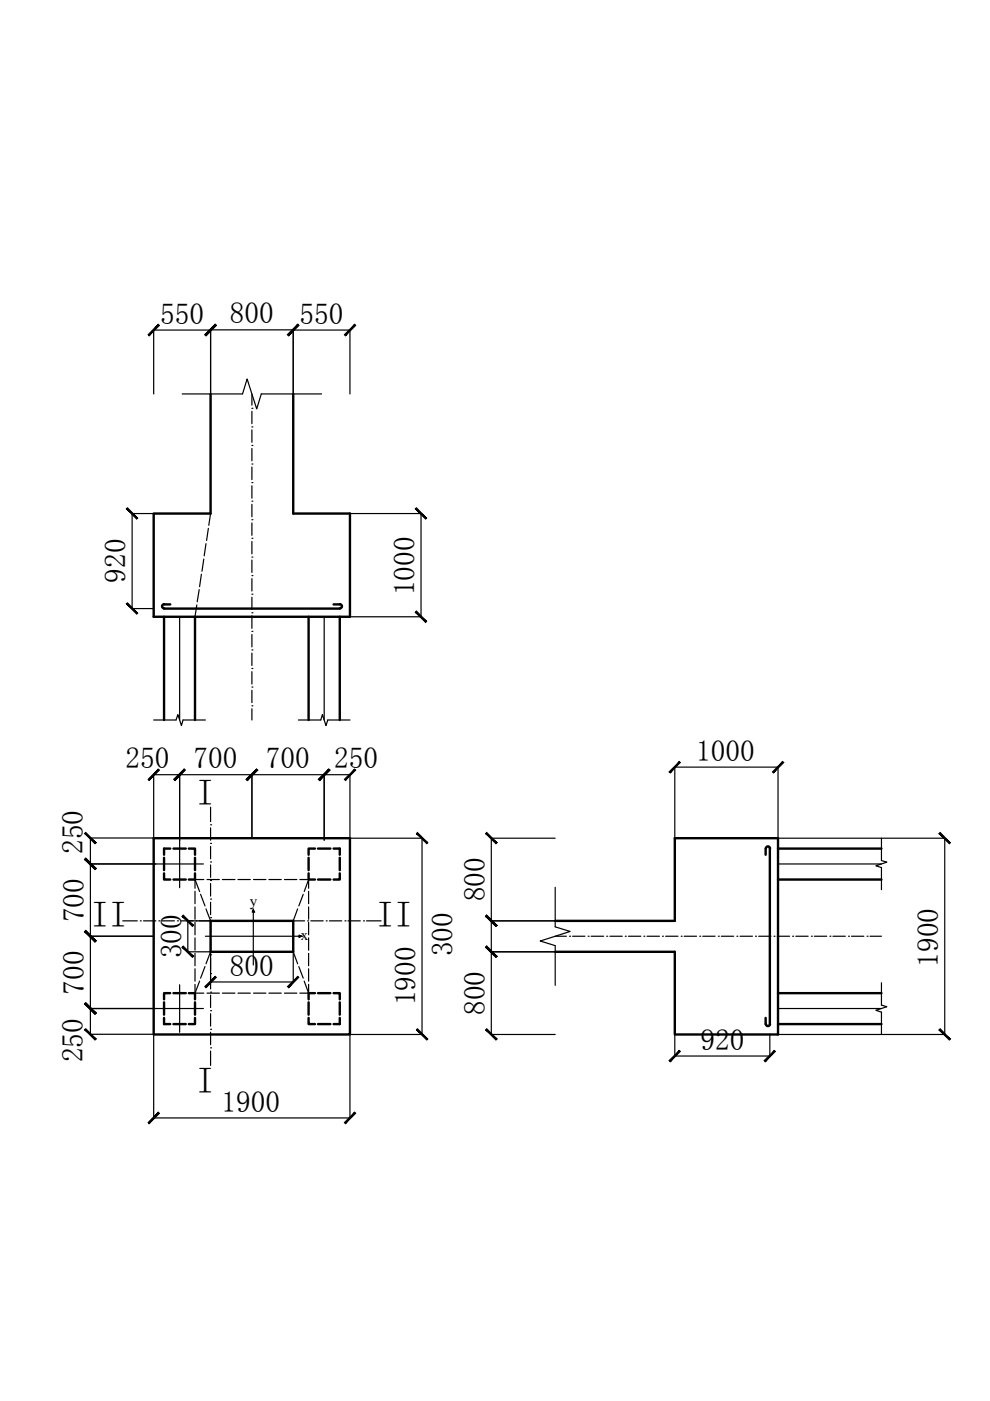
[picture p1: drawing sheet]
<svg xmlns="http://www.w3.org/2000/svg" width="210mm" height="297mm" viewBox="0 0 210 297" stroke-linecap="round" stroke-linejoin="round" font-family="sans-serif">
<!-- layer: 0 -->
<g fill="none" stroke="#000" stroke-width=".51">
<path d="M44.6 83.5v25.4h-12v21.9h41.6v-21.9h-12v-25.4M34.8 130.8v21.9M34.8 128.1h1.3M34.8 128.1a.44 .44 0 0 0-.4 .4 .44 .44 0 0 0 .4 .5M41.3 130.8v21.9M65.4 130.8v21.9M70.7 128.1h1.3M72 130.8v21.9M72.1 128.1a.44 .44 0 0 1 .4 .4 .44 .44 0 0 1-.4 .5h-37.3M32.6 177.7h41.6v41.6h-41.6zM36.1 179.9h-1.3v1.3M36.8 179.9h2.6"/>
<path d="M40 179.9h1.3v1.3M66.8 179.9h-1.4v1.3M67.4 179.9h2.6M70.7 179.9h1.3v1.3M163.2 179.9v37.2M163.3 179.9a.44 .44 0 0 0-.5-.4 .44 .44 0 0 0-.4 .4l-.1 1.3M165 179.9h21.9M34.8 185.2v1.3h1.3M34.8 181.9v2.6M36.8 186.5h2.6M41.3 181.9v2.6M41.3 185.2v1.3h-1.3"/>
<path d="M44.6 195.2h17.6v6.6h-17.6zM65.4 181.9v2.6M65.4 185.2v1.3h1.4M67.4 186.5h2.6M72 185.2v1.3h-1.3M72 181.9v2.6M117.7 195.2h25.4v-17.5h21.9v41.6h-21.9v-17.5h-25.4M165 186.5h21.9M34.8 212.5v2.6M34.8 215.8v1.3h1.3M36.1 210.6h-1.3v1.3M36.8 210.6h2.6"/>
<path d="M36.8 217.1h2.6M40 210.6h1.3v1.3M41.3 215.8v1.3h-1.3M41.3 212.5v2.6M65.4 215.8v1.3h1.4M65.4 212.5v2.6M66.8 210.6h-1.4v1.3M67.4 210.6h2.6M67.4 217.1h2.6M70.7 210.6h1.3v1.3M72 212.5v2.6M72 215.8v1.3h-1.3"/>
<path d="M162.3 215.8l.1 1.3a.44 .44 0 0 0 .4 .5 .44 .44 0 0 0 .5-.5M165 210.6h21.9M165 217.1h21.9"/>
</g>
<g fill="none" stroke="#000" stroke-width=".25">
<path d="M32.6 69.9v13.6M32.6 70h12M44.6 69.9v13.6M62.2 70h12M62.2 69.9v13.6M74.2 69.9v13.6M38.6 83.5h12.8l1-3.2 2 6.4 1-3.2h12.8M44.6 83.5v-13.6h17.6v13.6M53.4 98.4h.1M53.4 94.4h.1M53.4 90.5h.1M53.4 86.6h.1"/>
<path d="M53.4 83.5v2.4M53.4 87.2v2.6M53.4 91.1v2.7M53.4 95.1v2.6M53.4 99v2.7M32.6 108.9h-4.6v20.1h4.6M43.2 118.5l-.4 2.6M43.7 115.3l-.4 2.6M44.2 112l-.4 2.6M44.6 108.9l-.3 2.5M53.4 118.1h.1M53.4 114.1h.1"/>
<path d="M53.4 110.2h.1M53.4 106.3h.1M53.4 102.3h.1M53.4 103v2.6M53.4 106.9v2.7M53.4 110.9v2.6M53.4 114.8v2.6M53.4 118.7v2.7M74.2 108.9h15.1M89.3 108.9v21.9M38.1 130.8v21.9M41.7 128.3l-.4 2.5"/>
<path d="M42.2 125l-.4 2.6M42.7 121.8l-.4 2.6M53.4 137.8h.1M53.4 133.9h.1M53.4 129.9h.1M53.4 126h.1M53.4 122h.1M53.4 122.7v2.6M53.4 126.6v2.6M53.4 130.6v2.6M53.4 134.5v2.7M53.4 138.5v2.6"/>
<path d="M68.7 130.8v21.9M74.2 130.8h15.1M32.6 152.7h4.7l.4-1.2 .8 2.3 .3-1.1h4.7M53.4 149.6h.1M53.4 145.7h.1M53.4 141.7h.1M53.4 142.4v2.6M53.4 146.3v2.7M53.4 150.3v2.4M63.3 152.7h4.7l.4-1.2 .7 2.3 .4-1.1h4.7M19.2 177.7v41.6M32.6 164.2v13.5h-13.5"/>
<path d="M32.6 164.3h41.6M38.1 164.2v24M44.6 178.8h.1M44.6 174.9h.1M44.6 171.2v3M44.6 175.5v2.6M44.6 179.5v2.6M53.4 164.2v13.5M68.7 164.2v13.9M74.2 164.2v13.5M74.2 177.7h15.3M89.5 177.7v41.6"/>
<path d="M117.7 177.7h-13.5v17.5h13.5M143.1 177.7v-15.1h21.9v15.1M165 177.7h35.3v41.6h-35.3M186.9 177.7v4.8l1.1 .3-2.3 .8 1.2 .3v4.7M19.1 183.2h24M19.1 198.5h13.5M26 195.2h3.1M29.7 195.2h.1M30.4 195.2h2.6M33.7 195.2h.1M34.4 195.2h2.6M37.6 195.2h.1"/>
<path d="M38.3 195.2h6.6M39.8 195.2v6.6M41.3 189v2.6M41.3 192.3v2.6M41.3 195.5v2.7M41.3 198.8v2.7M41.3 186.5l1 2.5M41.6 195.2h.1M42.5 189.6l1 2.5M43.2 186.5h-1.9v1.8M43.5 198.5h20.4M43.7 192.7l.9 2.5v2.7"/>
<path d="M43.9 186.5h2.6M44.6 198.5h.1M44.6 194.6h.1M44.6 190.6h.1M44.6 186.7h.1M44.6 182.8h.1M44.6 183.4v2.6M44.6 187.3v2.7M44.6 191.3v2.6M44.6 199.2v10.5M45.5 195.2h.1M46.2 195.2h2.6"/>
<path d="M47.1 186.5h2.7M49.5 195.2h.1M50.1 195.2h2.6M50.4 186.5h2.7M53.4 195.2h.1M53.7 192.9l.3 .4h-.5zM53.7 192.9v11.7M53.7 186.5h2.7M54 195.2h2.7M57 186.5h2.6M57.3 195.2h.1M58 195.2h2.6"/>
<path d="M60.3 186.5h2.6M61.3 195.2h.1M62 195.2h2.6M63.1 192.7l-.9 2.5M63.4 198.3l.5 .2-.5 .2zM63.6 186.5h1.8M64.3 189.6l-.9 2.5M65.2 195.2h.1M65.4 186.5v1.8M65.4 189v2.6M65.4 192.3v2.6M65.4 195.5v2.7"/>
<path d="M65.4 198.8v2.7M65.4 186.5l-.9 2.5M65.9 195.2h2.6M69.2 195.2h.1M69.8 195.2h2.7M73.1 195.2h.1M73.8 195.2h2.6M77.1 195.2h.1M77.7 195.2h3.1M104.1 195.2h13.6M104.2 195.2v6.6M117.7 188.1v8.4l3.2 1-6.4 2 3.2 1v8.4"/>
<path d="M117.7 198.5h2.4M120.8 198.5h.1M121.4 198.5h2.6M124.7 198.5h.1M125.3 198.5h2.7M128.6 198.5h.1M129.3 198.5h2.6M132.6 198.5h.1M133.3 198.5h2.6M136.5 198.5h.1M137.2 198.5h2.6M140.4 198.5h.1"/>
<path d="M141.1 198.5h2.6M144.4 198.5h.1M145.1 198.5h2.6M148.4 198.5h.1M149 198.5h2.6M152.3 198.5h.1M152.9 198.5h2.7M156.2 198.5h.1M156.9 198.5h2.6M160.2 198.5h.1M160.9 198.5h2.6M164.1 198.5h.1"/>
<path d="M164.8 198.5h2.6M165 183.2h21.9M168 198.5h.1M168.7 198.5h2.7M172 198.5h.1M172.7 198.5h2.6M176 198.5h.1M176.6 198.5h2.6M179.9 198.5h.1M180.5 198.5h2.7M183.8 198.5h.1M184.5 198.5h2.4"/>
<path d="M19.1 213.8h24M19.1 219.3h13.5M32.6 219.3v17.8l41.6-.1v-17.7M38.1 208.8v10.1M39.8 201.8h4.8l-.9 2.5M41.3 208.7v1.9h1.9M41.3 202.1v2.7M41.3 205.4v2.6M42.3 208l-1 2.6M43.5 204.9l-1 2.5M43.9 210.6h2.6M44.6 218.2h.1"/>
<path d="M44.6 214.3h.1M44.6 210.4h.1M44.6 206.4h.1M44.6 202.4h.1M44.6 211v2.6M44.6 214.9v2.7M44.6 218.9v2.6M44.6 208.2h17.6M47.1 210.6h2.7M50.4 210.6h2.7M53.7 210.6h2.7M57 210.6h2.6"/>
<path d="M60.3 210.6h2.6M63.1 204.3l-.9-2.5v6.4M63.4 204.9l.9 2.5M64.5 208l.9 2.6M65.4 208.7v1.9h-1.8M65.4 202.1v2.7M65.4 205.4v2.6M74.2 219.3h15.3M104.1 201.8h13.6h-13.5v17.5h13.5M143.1 219.3v4.6M163.2 219.3v4.6M165 213.8h21.9"/>
<path d="M186.9 208.4v4.7l1.1 .3-2.3 .8 1.2 .4v4.7M44.6 222.2h.1M44.6 222.8v3.1M143.1 223.9h20.1"/>
</g>
<g fill="#000" stroke="#000" stroke-width=".21">
<path d="M33.6 68.7l-2 2.5 2.2-2.2zM33.6 68.7l-2 2.5-.2-.2z"/>
<path d="M43.4 71l.3 .2 1.9-2.5zM45.6 68.7l.3 .3-2.2 2.2z"/>
<path d="M45.6 68.7l-1.9 2.5 2.2-2.2zM45.6 68.7l-1.9 2.5-.3-.2z"/>
<path d="M60.9 71l.3 .2 1.9-2.5zM63.1 68.7l.3 .3-2.2 2.2z"/>
<path d="M63.1 68.7l-1.9 2.5 2.2-2.2zM63.1 68.7l-1.9 2.5-.3-.2z"/>
<path d="M75.2 68.7l-2.2 2.3 .2 .2zM75.2 68.7l.2 .3-2.2 2.2z"/>
<path d="M26.8 107.9l2.2 2.2 .2-.2zM26.8 107.9l.2-.2 2.2 2.2z"/>
<path d="M88 107.9l2.2 2.2 .3-.2zM88 107.9l.3-.2 2.2 2.2z"/>
<path d="M26.8 128l2.4 2-2.2-2.2zM26.8 128l2.4 2-.2 .2z"/>
<path d="M88.3 129.5l-.3 .3 2.5 1.9zM88 129.8l2.5 1.9-.3 .3z"/>
<path d="M17.9 176.7l2.2 2.2 .3-.2zM17.9 176.7l.3-.2 2.2 2.2z"/>
<path d="M33.6 163.1l-2 2.4 2.2-2.2zM31.4 165.2l2.2-2.1-2 2.4z"/>
<path d="M36.9 165.2l.2 .3 2-2.4zM39.1 163.1l.2 .2-2.2 2.2z"/>
<path d="M39.1 163.1l-2 2.4 2.2-2.2zM36.9 165.2l2.2-2.1-2 2.4z"/>
<path d="M52.2 165.2l.2 .3 2-2.4zM54.4 163.1l.2 .2-2.2 2.2z"/>
<path d="M54.4 163.1l-2 2.4 2.2-2.2zM52.2 165.2l2.2-2.1-2 2.4z"/>
<path d="M67.5 165.2l.3 .3 1.9-2.4zM69.7 163.1l.3 .2-2.2 2.2z"/>
<path d="M69.7 163.1l-1.9 2.4 2.2-2.2zM67.5 165.2l2.2-2.1-1.9 2.4z"/>
<path d="M73 165.2l.2 .3 2-2.4zM75.2 163.1l.2 .2-2.2 2.2z"/>
<path d="M88.3 176.7l2.2 2.2 .2-.2zM88.5 176.5l2.2 2.2-2.4-2z"/>
<path d="M103 176.7l2.1 2.2 .3-.2zM103.2 176.5l2.2 2.2-2.4-2z"/>
<path d="M144 161.5l-1.9 2.4 2.2-2.2zM141.8 163.7l2.2-2.2-1.9 2.4z"/>
<path d="M165.9 161.5l-2.1 2.2 .2 .2zM165.9 161.5l.3 .2-2.2 2.2z"/>
<path d="M199.1 176.7l2.2 2.2 .2-.2zM199.1 176.7l.2-.2 2.2 2.2z"/>
<path d="M18.2 181.9l-.3 .3 2.5 2zM17.9 182.2l2.5 2-.3 .2z"/>
<path d="M18.2 197.3l-.3 .2 2.5 2zM17.9 197.5l2.5 2-.3 .2z"/>
<path d="M17.9 182.2l2.2 2.2 .3-.2zM17.9 182.2l.3-.3 2.2 2.3z"/>
<path d="M17.9 197.5l2.2 2.2 .3-.2zM18.2 197.3l2.2 2.2-2.5-2z"/>
<path d="M38.6 194.3l2.2 2.1 .2-.2zM38.6 194.3l.2-.3 2.2 2.2z"/>
<path d="M53.7 192.9l-.2 .4h.2zM53.7 192.9l.3 .4h-.3z"/>
<path d="M63.4 198.3v.2h.5zM63.4 198.5h.5l-.5 .2z"/>
<path d="M103.2 194l-.2 .3 2.4 1.9zM103 194.3l2.4 1.9-.3 .2z"/>
<path d="M102.9 194.3l2.2 2.1 .3-.2zM103.2 194l2.2 2.2-2.5-1.9z"/>
<path d="M17.9 218.3l2.5 2-2.2-2.2zM17.9 218.3l2.5 2-.3 .2z"/>
<path d="M18.2 212.6l-.3 .3 2.5 1.9zM17.9 212.9l2.5 1.9-.3 .3z"/>
<path d="M17.9 212.9l2.2 2.2 .3-.3zM18.2 212.6l2.2 2.2-2.5-1.9z"/>
<path d="M38.8 200.6l-.2 .2 2.4 2zM38.6 200.8l2.4 2-.2 .2z"/>
<path d="M45.6 207l-1.9 2.4 2.2-2.2zM43.4 209.2l2.2-2.2-1.9 2.4z"/>
<path d="M60.9 209.2l.3 .2 1.9-2.4zM63.1 207l.3 .2-2.2 2.2z"/>
<path d="M88.5 218.1l-.2 .3 2.4 1.9zM88.3 218.4l2.4 1.9-.2 .2z"/>
<path d="M103.2 200.6l-.3 .2 2.5 2zM102.9 200.8l2.5 2-.3 .2z"/>
<path d="M103.2 218.1l-.2 .3 2.4 1.9zM103 218.4l2.4 1.9-.3 .2z"/>
<path d="M103 200.8l2.1 2.2 .3-.2zM103.2 200.6l2.2 2.2-2.4-2z"/>
<path d="M199.3 218.1l-.2 .3 2.4 1.9zM199.1 218.4l2.4 1.9-.2 .2z"/>
<path d="M33.6 235.8l-2 2.5 2.2-2.2zM33.6 235.8l-2 2.5-.2-.3z"/>
<path d="M73 238l.2 .3 2-2.5zM75.2 235.8l.2 .3-2.2 2.2z"/>
<path d="M144 222.7l-1.9 2.4 2.2-2.2zM141.8 224.9l2.2-2.2-1.9 2.4z"/>
<path d="M162 224.9l.2 .2 2-2.4zM164.2 222.7l.2 .2-2.2 2.2z"/>
</g>
<g font-size="7.7">
<text x="41.6" y="170.8">I</text>
<text x="19.2" y="196.6">II</text>
<text x="79.7" y="196.6">II</text>
<text x="41.6" y="231.7">I</text>
</g>
<g font-size="6.2">
<text x="33.9" y="68.6">550</text>
<text x="48.8" y="68.6">800</text>
<text x="63.5" y="68.6">550</text>
<text x="26.6" y="123.6" transform="rotate(-90 26.6 123.6)">920</text>
<text x="87.9" y="126.2" transform="rotate(-90 87.9 126.2)">1000</text>
<text x="147.6" y="161.3">1000</text>
<text x="26.6" y="162.7">250</text>
<text x="41" y="162.9">700</text>
<text x="56.4" y="162.9">700</text>
<text x="70.9" y="162.7">250</text>
<text x="17.6" y="181.1" transform="rotate(-90 17.6 181.1)">250</text>
<text x="102.8" y="191.1" transform="rotate(-90 102.8 191.1)">800</text>
<text x="17.8" y="195.5" transform="rotate(-90 17.8 195.5)">700</text>
<text x="38.5" y="203.2" transform="rotate(-90 38.5 203.2)">300</text>
<text x="96" y="202.8" transform="rotate(-90 96 202.8)">300</text>
<text x="48.8" y="206.8">800</text>
<text x="198.9" y="204.9" transform="rotate(-90 198.9 204.9)">1900</text>
<text x="17.8" y="210.9" transform="rotate(-90 17.8 210.9)">700</text>
<text x="88.1" y="213.1" transform="rotate(-90 88.1 213.1)">1900</text>
<text x="102.8" y="215.2" transform="rotate(-90 102.8 215.2)">800</text>
<text x="17.6" y="225.3" transform="rotate(-90 17.6 225.3)">250</text>
<text x="148.5" y="222.5">920</text>
<text x="47" y="235.7">1900</text>
</g>
<g font-size="3.2">
<text x="53" y="192.1">y</text>
<text x="63.8" y="199.3">x</text>
</g>
</svg>
